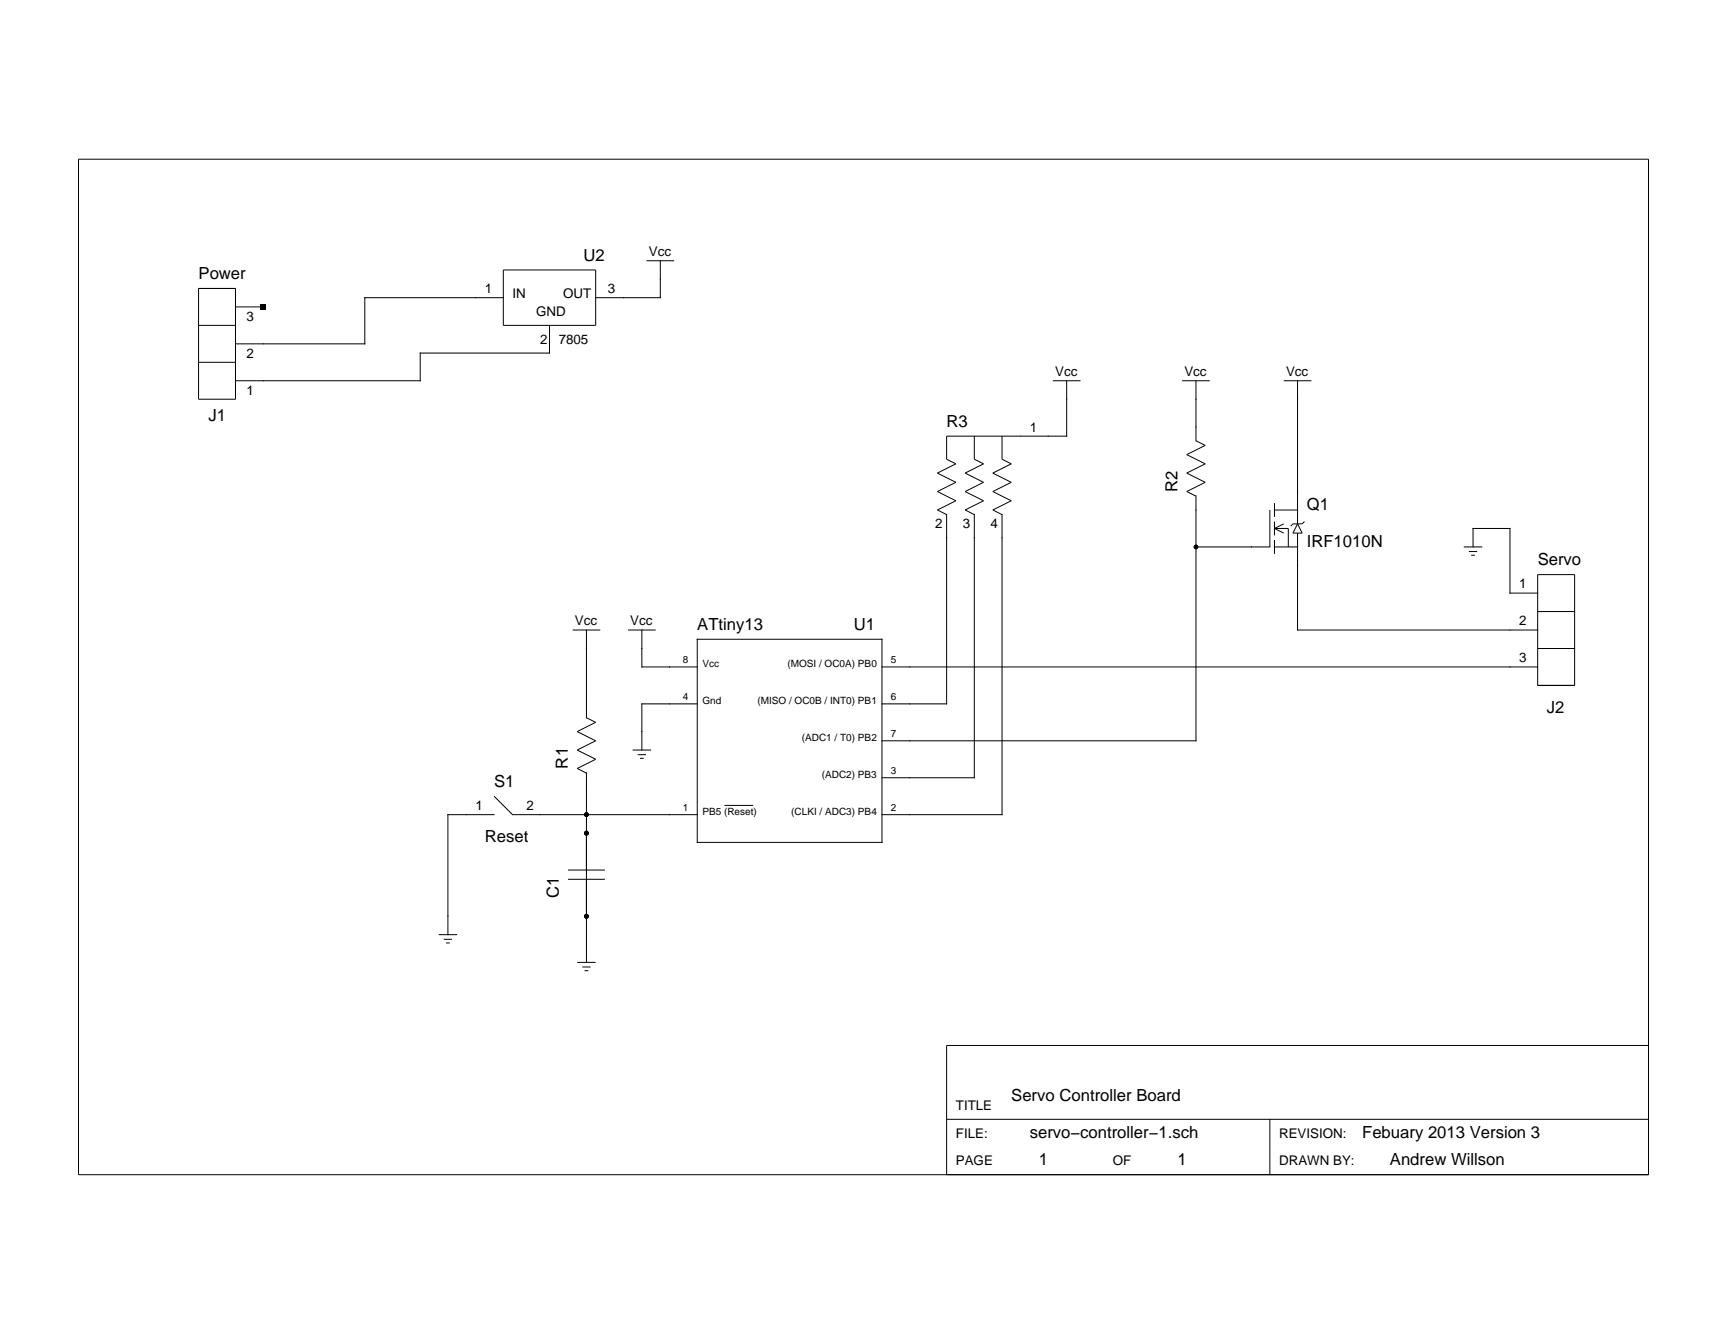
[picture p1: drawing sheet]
<svg xmlns="http://www.w3.org/2000/svg" width="279mm" height="216mm" viewBox="0 0 279 216" stroke-linecap="round" stroke-linejoin="round" font-family="sans-serif">
<g fill="none" stroke="#000" stroke-width=".16">
<path d="M12.7 25.8h254v164.3h-254zM32.1 52.7h6M32.1 46.7h6v17.9h-6zM32.1 58.6h6M38.1 49.7h4.5M81.4 43.7h15v9h-15zM81.4 48.2h-22.4v7.4h-20.9M88.9 52.7v4.4h-20.9v4.5h-29.9M104.6 42.2h4.5M106.8 42.2v6h-10.4M157.6 70.6v3.7l1.5 .8-3 1.5 3 1.5-3 1.5 3 1.4-3 1.5M162.1 70.6v3.7l1.5 .8-3 1.5 3 1.5-3 1.5 3 1.4-3 1.5"/>
<path d="M170.3 61.6h4.5M172.6 61.6v9h-19.5v3.7l1.5 .8-2.9 1.5 2.9 1.5-2.9 1.5 2.9 1.4-2.9 1.5M191.2 61.6h4.5M193.5 61.6v9.7l1.5 .8-3 1.5 3 1.5-3 1.5 3 1.5-3 1.4 1.5 .8v39.6h-50.8M207.7 61.6h4.5M209.9 61.6v23.2M151.7 82.5l1.4 .8v30.6h-10.4M156.1 82.5l1.5 .8v42.6h-14.9M160.6 82.5l1.5 .8v48.5h-19.4M205.4 82.5v6h-11.9M206.2 88.5h3.7M206.2 85.5h2.2v3"/>
<path d="M206.2 82.5h3.7M206.2 85.5l1.5 .8M206.2 81.4v2.3M206.2 84.4v2.3M206.2 87.4v2.2M207.7 84.8l-1.5 .7M209.9 86.3v15.7h38.9M209.9 84.8l.8 1.5h-1.5zM211 84.4l-.3 .4h-1.5l-.4 .4M236.8 88.5h3M237.6 89.3h1.4M238 89.9h.6"/>
<path d="M238.3 88.5v-3h6v10.5h4.5M248.8 93h5.9v17.9h-5.9zM248.8 99h5.9M92.6 102h4.5M94.9 102v14.2l1.5 .7-3 1.5 3 1.5-3 1.5 3 1.5-3 1.5 1.5 .7M101.6 102h4.5M103.8 102v5.9h9M112.8 103.5h29.9v32.8h-29.9zM112.8 113.9h-9v7.5M142.7 107.9h106.1M248.8 105h5.9M79.9 131.8h-7.4v19.5"/>
<path d="M79.9 128.9l3 2.9h29.9M94.9 125.1v30.7M102.3 121.4h3M103.2 122.1h1.3M103.5 122.7h.6M117.3 130.4h4.5M71 151.3h3M71.8 152h1.3M72.2 152.6h.6M91.9 142.3h6M91.9 140.8h6M93.4 155.8h3"/>
<path d="M94.2 156.5h1.3M94.6 157.1h.6M266.7 169.2h-113.6v20.9M153.1 181.2h113.6M205.4 181.2v8.9"/>
</g>
<g fill="#000">
<path d="M42.1 49.2h.9v.9h-.9z"/>
<circle cx="193.5" cy="88.5" r=".37"/>
<circle cx="94.9" cy="134.8" r=".37"/>
<circle cx="94.9" cy="131.8" r=".37"/>
<circle cx="94.9" cy="148.3" r=".37"/>
</g>
<g font-size="2.7">
<text x="32.1" y="45.2">Power</text>
<text x="94.4" y="42.2">U2</text>
<text x="33.8" y="68.1">J1</text>
<text x="153.1" y="69.1">R3</text>
<text x="190.5" y="79.6" transform="rotate(-90 190.5 79.6)">R2</text>
<text x="211.4" y="82.5">Q1</text>
<text x="211.4" y="88.5">IRF1010N</text>
<text x="248.8" y="91.5">Servo</text>
<text x="112.8" y="102">ATtiny13</text>
<text x="138.1" y="102">U1</text>
<text x="250.3" y="115.4">J2</text>
<text x="91.9" y="124.4" transform="rotate(-90 91.9 124.4)">R1</text>
<text x="79.9" y="127.4">S1</text>
<text x="78.4" y="136.3">Reset</text>
<text x="90.4" y="145.3" transform="rotate(-90 90.4 145.3)">C1</text>
<text x="163.6" y="178.2">Servo Controller Board</text>
<text x="166.6" y="184.1">servo−controller−1.sch</text>
<text x="220.4" y="184.1">Febuary 2013 Version 3</text>
<text x="168.1" y="188.6">1</text>
<text x="190.5" y="188.6">1</text>
<text x="224.9" y="188.6">Andrew Willson</text>
</g>
<g font-size="2.2">
<text x="105" y="41.5">Vcc</text>
<text x="78.4" y="47.4">1</text>
<text x="98.3" y="47.4">3</text>
<text x="39.9" y="52">3</text>
<text x="82.9" y="48.2">IN</text>
<text x="86.7" y="51.2">GND</text>
<text x="91.1" y="48.2">OUT</text>
<text x="39.9" y="57.9">2</text>
<text x="87.4" y="55.6">2</text>
<text x="90.4" y="55.6">7805</text>
<text x="39.9" y="63.9">1</text>
<text x="170.7" y="60.9">Vcc</text>
<text x="191.6" y="60.9">Vcc</text>
<text x="208.1" y="60.9">Vcc</text>
<text x="166.6" y="69.8">1</text>
<text x="151.3" y="85.5">2</text>
<text x="155.8" y="85.5">3</text>
<text x="160.2" y="85.5">4</text>
<text x="245.8" y="95.2">1</text>
<text x="93" y="101.2">Vcc</text>
<text x="102" y="101.2">Vcc</text>
<text x="245.8" y="101.2">2</text>
<text x="245.8" y="107.2">3</text>
<text x="76.9" y="131.1">1</text>
<text x="85.2" y="131.1">2</text>
<text x="154.6" y="179.7">TITLE</text>
<text x="154.6" y="184.1">FILE:</text>
<text x="206.9" y="184.1">REVISION:</text>
<text x="154.6" y="188.6">PAGE</text>
<text x="180" y="188.6">OF</text>
<text x="206.9" y="188.6">DRAWN BY:</text>
</g>
<g font-size="1.6">
<text x="110.5" y="107.3">8</text>
<text x="144.1" y="107.3">5</text>
<text x="110.5" y="113.2">4</text>
<text x="113.6" y="108">Vcc</text>
<text x="113.6" y="114">Gnd</text>
<text x="122.5" y="114">(MISO / OC0B / INT0) PB1</text>
<text x="127.4" y="108">(MOSI / OC0A) PB0</text>
<text x="144.1" y="113.2">6</text>
<text x="129.7" y="120">(ADC1 / T0) PB2</text>
<text x="144.1" y="119.2">7</text>
<text x="133" y="125.9">(ADC2) PB3</text>
<text x="144.1" y="125.2">3</text>
<text x="110.5" y="131.2">1</text>
<text x="113.6" y="131.9">PB5 (Reset)</text>
<text x="128" y="131.9">(CLKI / ADC3) PB4</text>
<text x="144.1" y="131.2">2</text>
</g>
</svg>
